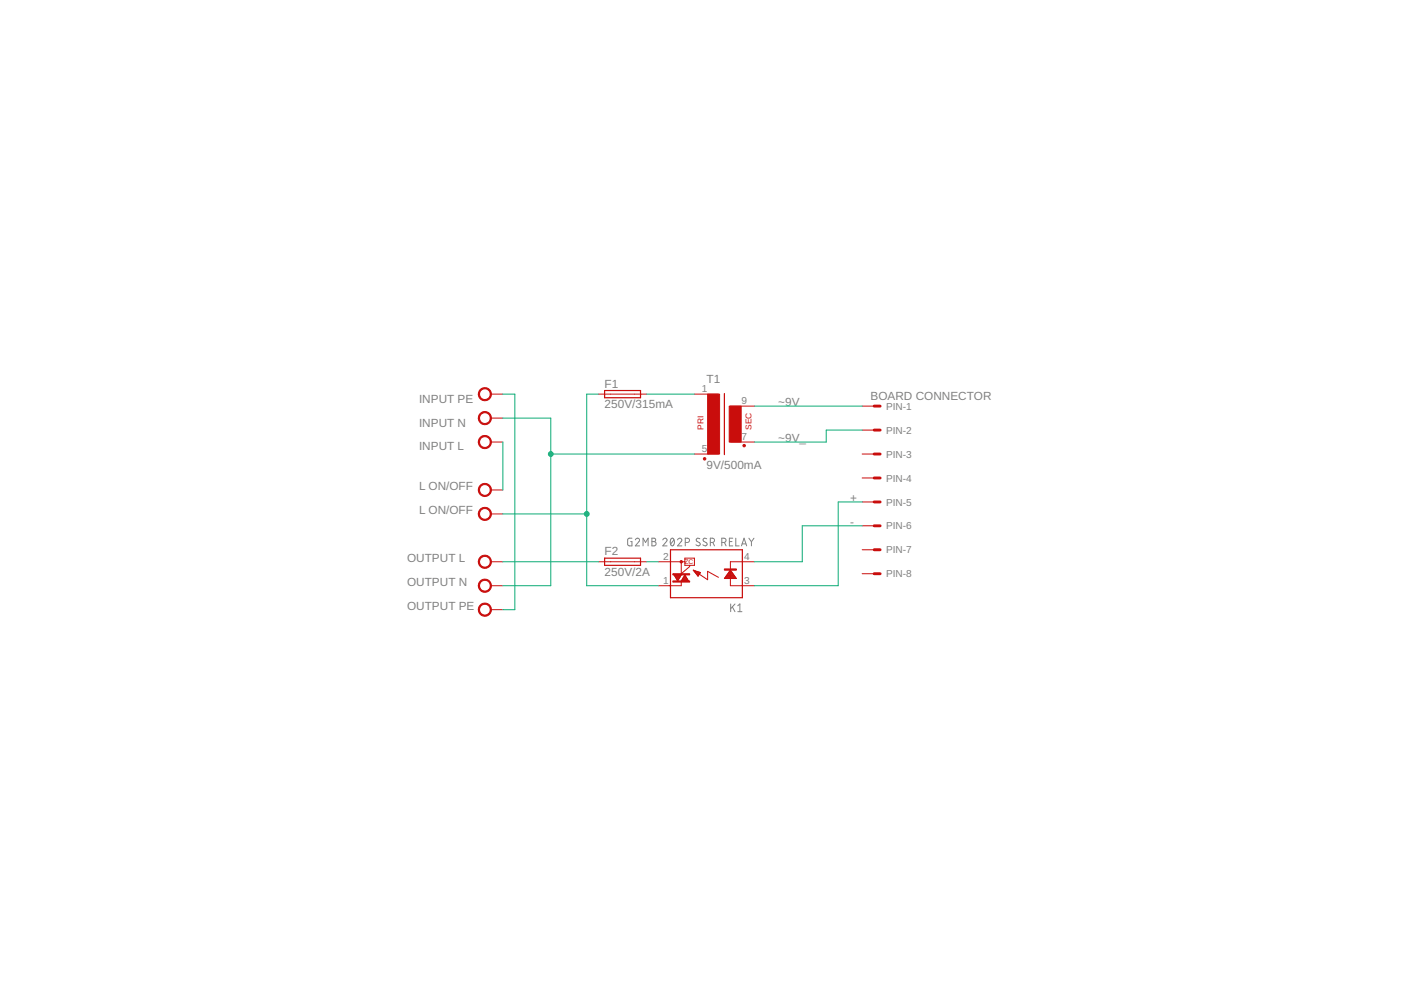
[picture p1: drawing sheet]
<svg xmlns="http://www.w3.org/2000/svg" width="297mm" height="210mm" viewBox="0 0 297 210" stroke-linecap="round" stroke-linejoin="round" font-family="sans-serif">
<g fill="none" stroke="#808080" stroke-width=".21">
<path d="M134 114.1h-.7l-.2 .2 .1 1.3 .8 .1v-.9h-.3M134.7 114.5a.44 .44 0 0 1 .6-.4 .44 .44 0 0 1 .2 .7l-.8 .9h.9M136.3 115.7v-1.6l.6 .9 .5-.9v1.6M138.2 114.1h.5a.36 .36 0 0 1 .3 .4 .36 .36 0 0 1-.3 .3 .46 .46 0 0 1 .4 .5 .46 .46 0 0 1-.4 .4h-.5zM138.2 114.8h.5M140.5 114.5a.44 .44 0 0 1 .7-.4 .44 .44 0 0 1 .1 .7l-.8 .9h.9M142.3 114.2l.1-.1a.8 .8 0 0 1 .7 .6 .8 .8 0 0 1-.2 .8l-.4 .2a1.04 1.04 0 0 1-.2-1.5zM142.9 114.5l-.7 .9M143.7 114.5a.44 .44 0 0 1 .6-.4 .44 .44 0 0 1 .1 .7l-.7 .9h.9M145.3 115h.5a.46 .46 0 0 0 .4-.4 .46 .46 0 0 0-.4-.5h-.5v1.6M148.4 114.2h-.2a.38 .38 0 0 0-.5 .1 .38 .38 0 0 0 .1 .5l.5 .3a.41 .41 0 0 1 0 .6 .41 .41 0 0 1-.6-.1l-.1-.1M149.8 114.2h-.2a.38 .38 0 0 0-.5 .1 .38 .38 0 0 0 .1 .5l.5 .3a.4 .4 0 0 1 .1 .6 .4 .4 0 0 1-.6-.1l-.2-.1"/>
<path d="M150.6 115h.4a.46 .46 0 0 0 .5-.4 .46 .46 0 0 0-.5-.5h-.4v1.6M151.1 115l.4 .7M153 115h.5a.46 .46 0 0 0 .4-.4 .46 .46 0 0 0-.4-.5h-.5v1.6M153.6 115l.3 .7M154.6 114.8h.6M155.4 114.1h-.8v1.6h.8M156 114.1v1.6h.7M157.2 115.7l.6-1.6 .5 1.6M157.4 115.3h.8M158.8 114.1l.5 .8M159.3 114.9v.8M159.9 114.1l-.6 .8"/>
<path d="M154.9 128.1v1.6M155.3 128.7l.5 1M155.8 128.1l-.9 1M156.4 128.4l.5-.3v1.6M156.4 129.7h.9"/>
</g>
<g fill="#c90d0c" stroke="#c90d0c" stroke-width=".21">
<path d="M101.8 92.8a1.39 1.39 0 0 1 2.2 .2 1.39 1.39 0 0 1-.8 2.1 1.39 1.39 0 0 1-1.8-1.4h.3a1.14 1.14 0 0 1 1.6-1 1.14 1.14 0 0 1 .2 1.8 1.14 1.14 0 0 1-1.8-.5v-.3h-.3z" fill-rule="evenodd"/>
<path d="M101.8 87.7a1.39 1.39 0 0 1 2.2 .2 1.39 1.39 0 0 1-.8 2.1 1.39 1.39 0 0 1-1.8-1.4h.3a1.14 1.14 0 0 1 1.6-1 1.14 1.14 0 0 1 .2 1.9 1.14 1.14 0 0 1-1.8-.6v-.3h-.3z" fill-rule="evenodd"/>
<path d="M101.8 82.6a1.4 1.4 0 0 1 2.2 .3 1.4 1.4 0 0 1-.8 2 1.4 1.4 0 0 1-1.8-1.3h.3a1.14 1.14 0 0 1 1.6-1.1 1.14 1.14 0 0 1 .2 1.9 1.14 1.14 0 0 1-1.8-.5v-.3h-.3z" fill-rule="evenodd"/>
<path d="M101.8 118.2a1.39 1.39 0 0 1 2.2 .2 1.39 1.39 0 0 1-.8 2.1 1.39 1.39 0 0 1-1.8-1.4h.3a1.14 1.14 0 0 1 1.6-1 1.14 1.14 0 0 1 .2 1.9 1.14 1.14 0 0 1-1.8-.6v-.3h-.3z" fill-rule="evenodd"/>
<path d="M101.8 123.2a1.39 1.39 0 0 1 2.2 .3 1.39 1.39 0 0 1-.8 2 1.39 1.39 0 0 1-1.8-1.3h.3a1.14 1.14 0 0 1 1.6-1.1 1.14 1.14 0 0 1 .2 1.9 1.14 1.14 0 0 1-1.8-.5v-.3h-.3z" fill-rule="evenodd"/>
<path d="M101.8 128.3a1.39 1.39 0 0 1 2.2 .3 1.39 1.39 0 0 1-.8 2 1.39 1.39 0 0 1-1.8-1.3h.3a1.14 1.14 0 0 1 1.6-1.1 1.14 1.14 0 0 1 .2 1.9 1.14 1.14 0 0 1-1.8-.6v-.2h-.3z" fill-rule="evenodd"/>
<path d="M101.8 102.9a1.39 1.39 0 0 1 2.2 .3 1.39 1.39 0 0 1-.8 2 1.39 1.39 0 0 1-1.8-1.3h.3a1.14 1.14 0 0 1 1.6-1.1 1.14 1.14 0 0 1 .2 1.9 1.14 1.14 0 0 1-1.8-.5v-.3h-.3z" fill-rule="evenodd"/>
<path d="M101.8 108a1.4 1.4 0 0 1 2.2 .2 1.4 1.4 0 0 1-.8 2.1 1.4 1.4 0 0 1-1.8-1.3h.3a1.14 1.14 0 0 1 1.6-1.1 1.14 1.14 0 0 1 .2 1.9 1.14 1.14 0 0 1-1.8-.6v-.2h-.3z" fill-rule="evenodd"/>
<circle cx="144.4" cy="119.1" r=".25"/>
<circle cx="149.4" cy="97.3" r=".27"/>
<circle cx="157.8" cy="94.5" r=".27"/>
</g>
<g fill="#c90d0c" stroke="#c90d0c" stroke-width=".21">
<path d="M153.6 120.6h2.5v.3h-2.5z"/>
<path d="M142.7 123.2h3.5v.2h-3.5z"/>
<path d="M142.7 121.6h3.5v.3h-3.5z"/>
<path d="M150 83.6h2.6v12.7h-2.6z"/>
<path d="M154.6 86.1h2.5v7.6h-2.5z"/>
</g>
<g fill="none" stroke="#c90d0c" stroke-width=".21">
<path d="M104.1 83.6h2.5M104.1 93.7h2.5M104.1 88.6h2.5M126.9 83.6h10.2M147.2 83.6h5.1M147.2 96.3h5.1M154.9 93.7h5M154.9 86.1h5M182.8 96.3h2.5M182.8 86.1h2.5M182.8 91.2h2.5M104.1 119.1h2.5"/>
<path d="M104.1 103.9h2.5M104.1 109h2.5M126.9 119.1h10.2M139.6 119.1h5.6M144.4 119.1v2.5l1.8-1.5v-.2M145.2 118.3h2v1.6h-2zM159.9 119.1h-5v5.1h5M182.8 101.3h2.5M182.8 106.4h2.5M182.8 111.5h2.5M182.8 116.6h2.5M104.1 124.2h2.5"/>
<path d="M104.1 129.3h2.5M142.9 121.9h1.5l-.7 1.3zM143 122h1.4M143.1 122.1h1.2M143.1 122.3h1.1M143.2 122.4h1M143.3 122.5h.8M143.4 122.6h.6M143.4 122.7h.5M143.5 122.9h.4M143.6 123h.2M143.6 123.1h.1"/>
<path d="M144.4 123.4v.8h-4.8M144.5 123.1h1.4M144.6 123h1.3M144.6 122.9h1.2M144.7 122.7h1M144.8 122.6h.8M144.8 122.5h.8M144.9 122.4h.6M145 122.3h.4M145.1 122.1h.3M145.1 122h.2M145.2 121.9l.8 1.3h-1.6z"/>
<path d="M147 120.9l1.5 .5-.5 .8zM147 120.9h.1M147.1 121.1h.4M147.2 121.2h.6M147.3 121.3h.9M147.4 121.4h1.1M147.5 121.5h.9M147.6 121.6h.7M147.7 121.8h.6M147.8 121.9h.4M147.9 122h.2M148 122.1h.1"/>
<path d="M148.1 121.6l1.9 1.3v-1.8l2.3 1.3M153.6 122.6h2.5M153.7 122.5h2.3M153.8 122.4h2.1M153.9 122.3h1.9M154 122.1h1.7M154.1 122h1.6M154.1 121.9h1.5M154.2 121.8h1.3M154.3 121.6h1.1M154.4 121.5h.9M154.5 121.4h.7"/>
<path d="M154.6 121.3h.6M154.6 121.2h.5M154.7 121.1h.3M154.8 120.9h.1M154.9 120.9l1.2 1.8h-2.5zM182.8 121.6h2.5"/>
</g>
<path d="M128.2 82.8h7.6v1.5h-7.6zM153.6 83.4v13M128.2 118.3h7.6v1.6h-7.6zM142.2 116.6h15.2v10.1h-15.2z" fill="none" stroke="#c90d0c" stroke-width=".25"/>
<path d="M185.3 86.1h1.3M185.3 91.2h1.3M185.3 96.3h1.3M185.3 101.3h1.3M185.3 106.4h1.3M185.3 111.5h1.3M185.3 116.6h1.3M185.3 121.6h1.3" fill="none" stroke="#c90d0c" stroke-width=".61"/>
<g fill="none" stroke="#0dab76" stroke-width=".21">
<path d="M106.6 93.7v10.2M106.6 88.6h10.2v35.6h-10.2M106.6 83.6h2.6v45.7h-2.6M116.8 96.3h30.4M126.9 83.6h-2.5v40.6h15.2M137.1 83.6h10.1M159.9 86.1h22.9M182.8 91.2h-7.6v2.5h-15.3M106.6 119.1h20.3M106.6 109h17.8M137.1 119.1h2.5M182.8 111.5h-12.7v7.6h-10.2"/>
<path d="M182.8 106.4h-5.1v17.8h-17.8"/>
</g>
<g fill="#0dab76" stroke="#0dab76" stroke-width=".21">
<circle cx="116.8" cy="96.3" r=".51"/>
<circle cx="124.4" cy="109" r=".51"/>
</g>
<g font-size="2.5" fill="#808080">
<text x="128.2" y="82.2">F1</text>
<text x="149.8" y="81.3">T1</text>
<text x="88.8" y="85.4">INPUT PE</text>
<text x="128.2" y="86.5">250V/315mA</text>
<text x="165" y="86.1">~9V</text>
<text x="184.6" y="84.7">BOARD CONNECTOR</text>
<text x="88.8" y="95.5">INPUT L</text>
<text x="88.8" y="90.4">INPUT N</text>
<text x="165" y="93.7">~9V_</text>
<text x="149.8" y="99.4">9V/500mA</text>
<text x="88.8" y="103.9">L ON/OFF</text>
<text x="180.2" y="106.4">+</text>
<text x="88.8" y="109">L ON/OFF</text>
<text x="180.2" y="111.5">-</text>
<text x="86.3" y="119.1">OUTPUT L</text>
<text x="128.2" y="117.7">F2</text>
<text x="86.3" y="124.2">OUTPUT N</text>
<text x="128.2" y="122">250V/2A</text>
<text x="86.3" y="129.3">OUTPUT PE</text>
</g>
<g font-size="2.1" fill="#808080">
<text x="148.8" y="83.2">1</text>
<text x="157.2" y="85.8">9</text>
<text x="187.9" y="86.9">PIN-1</text>
<text x="148.8" y="95.9">5</text>
<text x="157.2" y="93.4">7</text>
<text x="187.9" y="91.9">PIN-2</text>
<text x="187.9" y="97">PIN-3</text>
<text x="187.9" y="102.1">PIN-4</text>
<text x="187.9" y="107.2">PIN-5</text>
<text x="187.9" y="112.3">PIN-6</text>
<text x="140.6" y="118.8">2</text>
<text x="157.8" y="118.8">4</text>
<text x="187.9" y="117.3">PIN-7</text>
<text x="140.6" y="123.8">1</text>
<text x="157.8" y="123.8">3</text>
<text x="187.9" y="122.4">PIN-8</text>
</g>
<g font-size="1.8" fill="#c90d0c">
<text x="149.1" y="91.2" transform="rotate(-90 149.1 91.2)">PRI</text>
<text x="159.3" y="91.2" transform="rotate(-90 159.3 91.2)">SEC</text>
</g>
<text font-size="1.4" fill="#c90d0c" x="145.1" y="119.6">ZC</text>
</svg>
